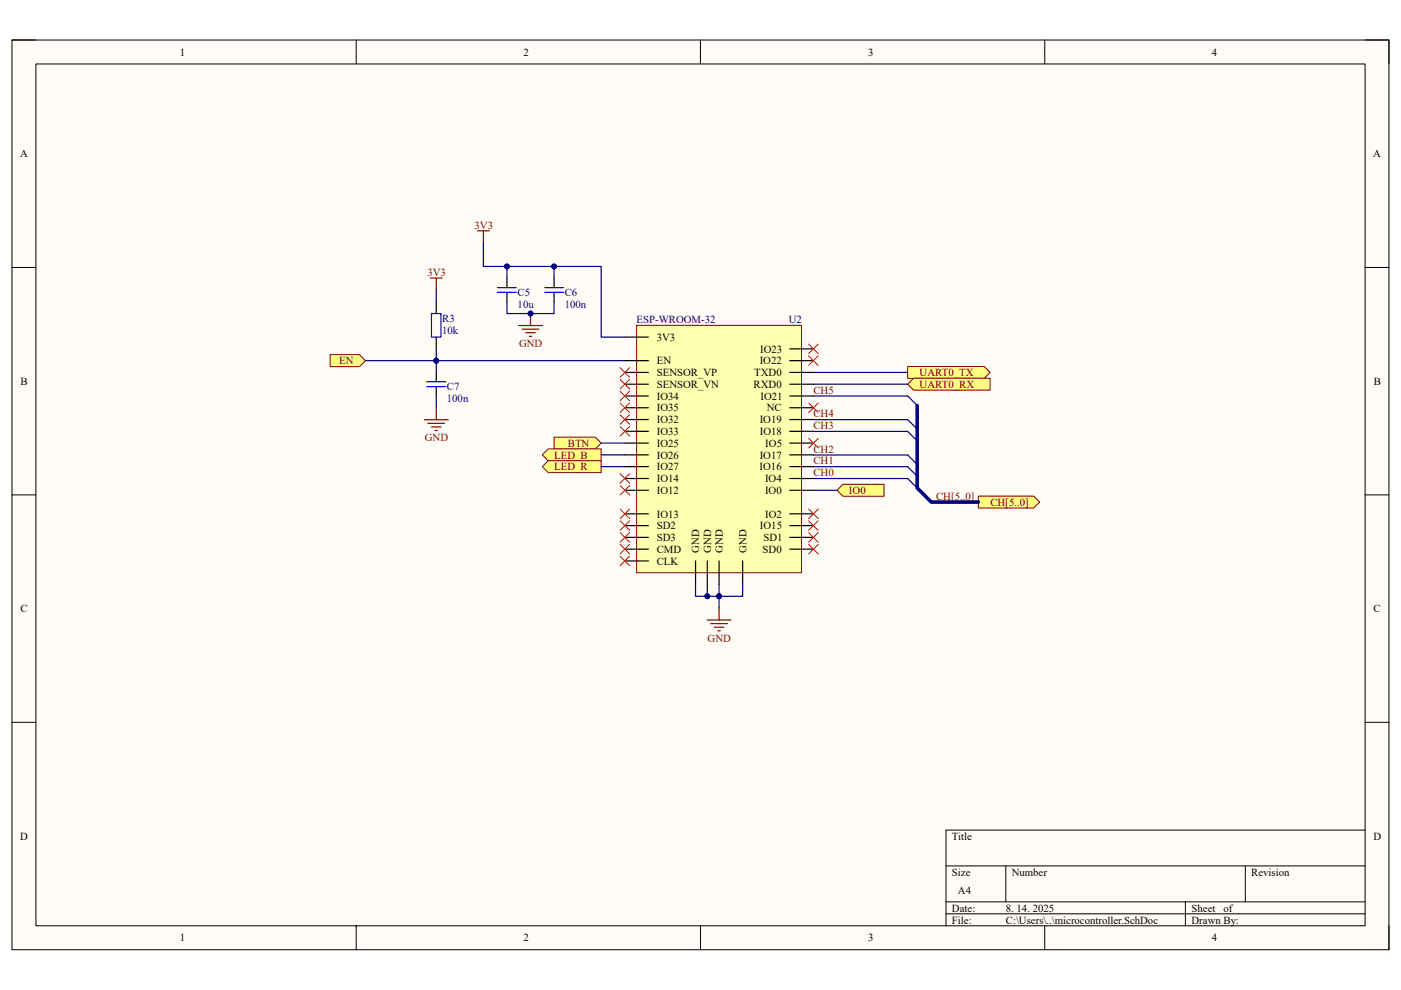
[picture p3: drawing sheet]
<svg xmlns="http://www.w3.org/2000/svg" width="297mm" height="210mm" viewBox="0 0 297 210" stroke-linecap="round" stroke-linejoin="round" font-family="sans-serif">
<path d="M2.5 8.5h292v192.9h-292z" fill="#fffcf8"/>
<path d="M2.5 8.5h292v192.9h-292z" fill="none" stroke="#000" stroke-width=".21"/>
<path d="M7.6 13.6h281.8v182.8h-281.8z" fill="#fffcf8"/>
<g fill="none" stroke="#000" stroke-width=".21">
<path d="M2.5 8.5h5.1M7.6 13.6h281.8v182.8h-281.8zM75.5 8.5v5.1M148.5 8.5v5.1M221.5 8.5v5.1M289.4 8.5h5.1v5.1M2.5 56.7h5.1M289.4 56.7h5.1M2.5 105h5.1M289.4 105h5.1M2.5 153.2h5.1M289.4 153.2h5.1"/>
<path d="M289.4 176.1h-88.8v20.3M75.5 196.4v5M148.5 196.4v5M200.6 183.7h88.8M200.6 191.3h88.8M200.6 193.8h88.8M213.3 183.7v7.6M221.5 196.4v5M251.3 191.3v5.1M264 183.7v7.6M294.5 196.4v5"/>
</g>
<path d="M135 69h34.9v52.5h-34.9z" fill="#ffffb0"/>
<path d="M135 69h34.9v52.5h-34.9z" fill="none" stroke="#800000" stroke-width=".21"/>
<g fill="none" stroke="#000" stroke-width=".25">
<path d="M107.5 59v2M117.5 59v2M107.5 62v2M117.5 62v2M132.5 71.5h5M132.5 76.5h5M132.5 79h5M167.4 76.5h5M167.4 79h5M167.4 74h5M132.5 81.5h5M132.5 84h5"/>
<path d="M132.5 86.5h5M132.5 89h5M132.5 91.5h5M132.5 94h5M132.5 96.5h5M132.5 99h5M167.4 81.5h5M167.4 84h5M167.4 86.5h5M167.4 89h5M167.4 91.5h5M167.4 94h5"/>
<path d="M167.4 96.5h5M167.4 99h5M132.5 101.5h5M132.5 104h5M132.5 109h5M132.5 111.5h5M132.5 114h5M132.5 116.5h5M132.5 119h5M147.5 119v5M150 119v5M152.5 119v5"/>
<path d="M157.5 119v5M167.4 101.5h5M167.4 104h5M167.4 109h5M167.4 111.5h5M167.4 114h5M167.4 116.5h5"/>
</g>
<path d="M101.2 49h2.6M102.5 49v2.5M109.9 69h5.1M110.7 69.8h3.6M111.5 70.6h2M112.2 71.3h.5M112.5 66.5v2.5" fill="none" stroke="#800000" stroke-width=".25"/>
<path d="M105.5 62h4M105.5 61h4M115.5 62h4M115.5 61h4" fill="none" stroke="#00f" stroke-width=".25"/>
<circle cx="112.5" cy="66.5" r=".51" fill="#000080"/>
<circle cx="112.5" cy="66.5" r=".51" fill="none" stroke="#000080" stroke-width=".21"/>
<path d="M192.4 84l2.1 2M192.4 89l2.1 2M192.4 91.5l2.1 2M192.4 96.5l2.1 2M192.4 99l2.1 2M192.4 101.5l2.1 2" fill="none" stroke="#000080" stroke-width=".25"/>
<path d="M207.4 105.2h11.8l1.2 1.3-1.2 1.3h-11.8z" fill-rule="evenodd" fill="#ffff80"/>
<path d="M207.4 105.2h11.8l1.2 1.3-1.2 1.3h-11.8z" fill="none" stroke="#800000" stroke-width=".21"/>
<path d="M149.9 131.5h5.1M150.7 132.3h3.5M151.4 133h2.1M152.2 133.8h.5M152.5 129v2.5" fill="none" stroke="#800000" stroke-width=".25"/>
<g fill="none" stroke="#f00" stroke-width=".21">
<path d="M131.5 78l2 2M133.5 78l-2 2M131.5 80.5l2 2M131.5 83l2 2M131.5 85.5l2 2M131.5 90.5l2 2M131.5 88l2 2M133.5 80.5l-2 2M133.5 83l-2 2M133.5 85.5l-2 2M133.5 90.5l-2 2M133.5 88l-2 2"/>
<path d="M171.4 85.5l2.1 2M171.4 93l2.1 2M173.5 85.5l-2.1 2M173.5 93l-2.1 2M131.5 108l2 2M131.5 110.5l2 2M131.5 113l2 2M131.5 115.5l2 2M131.5 118l2 2M131.5 100.5l2 2M133.5 108l-2 2M133.5 110.5l-2 2"/>
<path d="M133.5 113l-2 2M133.5 115.5l-2 2M133.5 118l-2 2M133.5 100.5l-2 2M171.4 108l2.1 2M171.4 110.5l2.1 2M171.4 113l2.1 2M171.4 115.5l2.1 2M173.5 108l-2.1 2M173.5 110.5l-2.1 2M173.5 113l-2.1 2M173.5 115.5l-2.1 2"/>
</g>
<path d="M192.4 77.7h16.3l1.2 1.3-1.2 1.3h-16.3z" fill-rule="evenodd" fill="#ffff80"/>
<path d="M192.4 77.7h16.3l1.2 1.3-1.2 1.3h-16.3z" fill="none" stroke="#800000" stroke-width=".21"/>
<path d="M192.4 81.5l1.3-1.3h16.2v2.6h-16.2z" fill-rule="evenodd" fill="#ffff80"/>
<path d="M192.4 81.5l1.3-1.3h16.2v2.6h-16.2z" fill="none" stroke="#800000" stroke-width=".21"/>
<path d="M177.5 104l1.2-1.3h8.7v2.6h-8.7z" fill-rule="evenodd" fill="#ffff80"/>
<path d="M177.5 104l1.2-1.3h8.7v2.6h-8.7z" fill="none" stroke="#800000" stroke-width=".21"/>
<path d="M70 75.2h6.2l1.3 1.3-1.3 1.3h-6.2z" fill-rule="evenodd" fill="#ffff80"/>
<path d="M70 75.2h6.2l1.3 1.3-1.3 1.3h-6.2z" fill="none" stroke="#800000" stroke-width=".21"/>
<path d="M117.5 92.7h8.7l1.3 1.3-1.3 1.2h-8.7z" fill-rule="evenodd" fill="#ffff80"/>
<path d="M117.5 92.7h8.7l1.3 1.3-1.3 1.2h-8.7z" fill="none" stroke="#800000" stroke-width=".21"/>
<path d="M115 96.5l1.2-1.3h11.3v2.5h-11.3z" fill-rule="evenodd" fill="#ffff80"/>
<path d="M115 96.5l1.2-1.3h11.3v2.5h-11.3z" fill="none" stroke="#800000" stroke-width=".21"/>
<path d="M115 99l1.2-1.3h11.3v2.5h-11.3z" fill-rule="evenodd" fill="#ffff80"/>
<path d="M115 99l1.2-1.3h11.3v2.5h-11.3z" fill="none" stroke="#800000" stroke-width=".21"/>
<path d="M171.4 73l2.1 2M171.4 75.5l2.1 2M173.5 73l-2.1 2M173.5 75.5l-2.1 2M131.5 103l2 2M133.5 103l-2 2" fill="none" stroke="#f00" stroke-width=".21"/>
<path d="M92.5 64v2.5M92.5 71.5v2.5M92.5 79v2M92.5 82v2" fill="none" stroke="#000" stroke-width=".25"/>
<path d="M91.5 66.5h2v5h-2zM90.5 82h4M90.5 81h4" fill="none" stroke="#00f" stroke-width=".25"/>
<path d="M91.2 59h2.6M92.5 59v2.5M90 89h5M90.7 89.8h3.6M91.5 90.6h2M92.2 91.3h.5M92.5 86.5v2.5" fill="none" stroke="#800000" stroke-width=".25"/>
<path d="M107.5 64v2.5h10v-2.5" fill="none" stroke="#000080" stroke-width=".25"/>
<circle cx="112.5" cy="66.5" r=".51" fill="#000080"/>
<circle cx="112.5" cy="66.5" r=".51" fill="none" stroke="#000080" stroke-width=".21"/>
<path d="M172.5 89h19.9M172.5 96.5h19.9M172.5 91.5h19.9M172.5 84h19.9M172.5 99h19.9M172.5 101.5h19.9M152.5 124v5" fill="none" stroke="#000080" stroke-width=".25"/>
<circle cx="152.5" cy="126.5" r=".51" fill="#000080"/>
<circle cx="152.5" cy="126.5" r=".51" fill="none" stroke="#000080" stroke-width=".21"/>
<path d="M157.5 124v2.5h-5" fill="none" stroke="#000080" stroke-width=".25"/>
<circle cx="152.5" cy="126.5" r=".51" fill="#000080"/>
<circle cx="152.5" cy="126.5" r=".51" fill="none" stroke="#000080" stroke-width=".21"/>
<path d="M150 126.5h2.5" fill="none" stroke="#000080" stroke-width=".25"/>
<circle cx="150" cy="126.5" r=".51" fill="#000080"/>
<circle cx="150" cy="126.5" r=".51" fill="none" stroke="#000080" stroke-width=".21"/>
<circle cx="152.5" cy="126.5" r=".51" fill="#000080"/>
<circle cx="152.5" cy="126.5" r=".51" fill="none" stroke="#000080" stroke-width=".21"/>
<path d="M172.5 79h19.9M172.5 81.5h19.9M147.5 124v2.5h2.5v-2.5" fill="none" stroke="#000080" stroke-width=".25"/>
<circle cx="150" cy="126.5" r=".51" fill="#000080"/>
<circle cx="150" cy="126.5" r=".51" fill="none" stroke="#000080" stroke-width=".21"/>
<path d="M77.5 76.5h55" fill="none" stroke="#000080" stroke-width=".25"/>
<circle cx="92.5" cy="76.5" r=".51" fill="#000080"/>
<circle cx="92.5" cy="76.5" r=".51" fill="none" stroke="#000080" stroke-width=".21"/>
<path d="M107.5 56.5v2.5M127.5 99h5M127.5 94h5M127.5 96.5h5M172.5 104h5" fill="none" stroke="#000080" stroke-width=".25"/>
<circle cx="107.5" cy="56.5" r=".51" fill="#000080"/>
<circle cx="107.5" cy="56.5" r=".51" fill="none" stroke="#000080" stroke-width=".21"/>
<path d="M102.5 51.5v5h25v15h5" fill="none" stroke="#000080" stroke-width=".25"/>
<circle cx="107.5" cy="56.5" r=".51" fill="#000080"/>
<circle cx="107.5" cy="56.5" r=".51" fill="none" stroke="#000080" stroke-width=".21"/>
<circle cx="117.5" cy="56.5" r=".51" fill="#000080"/>
<circle cx="117.5" cy="56.5" r=".51" fill="none" stroke="#000080" stroke-width=".21"/>
<path d="M117.5 56.5v2.5" fill="none" stroke="#000080" stroke-width=".25"/>
<circle cx="117.5" cy="56.5" r=".51" fill="#000080"/>
<circle cx="117.5" cy="56.5" r=".51" fill="none" stroke="#000080" stroke-width=".21"/>
<path d="M92.5 76.5v2.5M92.5 84v2.5" fill="none" stroke="#000080" stroke-width=".25"/>
<circle cx="92.5" cy="76.5" r=".51" fill="#000080"/>
<circle cx="92.5" cy="76.5" r=".51" fill="none" stroke="#000080" stroke-width=".21"/>
<path d="M92.5 74v2.5" fill="none" stroke="#000080" stroke-width=".25"/>
<circle cx="92.5" cy="76.5" r=".51" fill="#000080"/>
<circle cx="92.5" cy="76.5" r=".51" fill="none" stroke="#000080" stroke-width=".21"/>
<path d="M92.5 61.5v2.5" fill="none" stroke="#000080" stroke-width=".25"/>
<path d="M194.5 86v17.5l2.9 3h10" fill="none" stroke="#000080" stroke-width=".76"/>
<g font-size="2.3">
<text x="38.2" y="11.8">1</text>
<text x="111" y="11.8">2</text>
<text x="184.1" y="11.8">3</text>
<text x="256.9" y="11.8">4</text>
<text x="4.3" y="33.4">A</text>
<text x="291.1" y="33.4">A</text>
<text x="139.3" y="72.3">3V3</text>
<text x="139.3" y="77.3">EN</text>
<text x="161.1" y="77.3">IO22</text>
<text x="161.2" y="74.8">IO23</text>
<text x="4.4" y="81.6">B</text>
<text x="139.3" y="79.8">SENSOR_VP</text>
<text x="139.3" y="82.3">SENSOR_VN</text>
<text x="159.8" y="82.3">RXD0</text>
<text x="159.9" y="79.8">TXD0</text>
<text x="291.2" y="81.6">B</text>
<text x="139.3" y="84.8">IO34</text>
<text x="139.3" y="87.3">IO35</text>
<text x="139.3" y="89.8">IO32</text>
<text x="161.1" y="89.8">IO19</text>
<text x="161.2" y="84.8">IO21</text>
<text x="162.6" y="87.3">NC</text>
<text x="139.3" y="92.3">IO33</text>
<text x="139.3" y="94.8">IO25</text>
<text x="161.1" y="92.3">IO18</text>
<text x="162.3" y="94.8">IO5</text>
<text x="139.3" y="97.3">IO26</text>
<text x="139.3" y="99.8">IO27</text>
<text x="161.1" y="99.8">IO16</text>
<text x="161.1" y="97.3">IO17</text>
<text x="139.3" y="102.3">IO14</text>
<text x="139.3" y="104.8">IO12</text>
<text x="162.2" y="104.8">IO0</text>
<text x="162.2" y="102.3">IO4</text>
<text x="139.3" y="109.8">IO13</text>
<text x="139.3" y="112.3">SD2</text>
<text x="161.1" y="112.3">IO15</text>
<text x="162.2" y="109.8">IO2</text>
<text x="139.3" y="114.8">SD3</text>
<text x="139.3" y="117.3">CMD</text>
<text x="139.3" y="119.8">CLK</text>
<text x="148.2" y="117.2" transform="rotate(-90 148.2 117.2)">GND</text>
<text x="150.7" y="117.2" transform="rotate(-90 150.7 117.2)">GND</text>
<text x="153.2" y="117.2" transform="rotate(-90 153.2 117.2)">GND</text>
<text x="158.2" y="117.2" transform="rotate(-90 158.2 117.2)">GND</text>
<text x="161.7" y="117.3">SD0</text>
<text x="161.9" y="114.8">SD1</text>
<text x="4.4" y="129.9">C</text>
<text x="291.2" y="129.9">C</text>
<text x="4.3" y="178.1">D</text>
<text x="201.8" y="178.1">Title</text>
<text x="291.2" y="178.1">D</text>
<text x="201.8" y="185.7">Size</text>
<text x="214.5" y="185.7">Number</text>
<text x="265.3" y="185.7">Revision</text>
<text x="203.1" y="189.5">A4</text>
<text x="201.8" y="193.3">Date:</text>
<text x="201.8" y="195.9">File:</text>
<text x="213.2" y="193.3">8. 14. 2025</text>
<text x="213.3" y="195.9">C:\Users\..\microcontroller.SchDoc</text>
<text x="252.6" y="193.3">Sheet</text>
<text x="252.6" y="195.9">Drawn By:</text>
<text x="259.4" y="193.3">of</text>
<text x="38.2" y="199.7">1</text>
<text x="111" y="199.7">2</text>
<text x="184.1" y="199.7">3</text>
<text x="256.9" y="199.7">4</text>
</g>
<g font-size="2.3" fill="#800000">
<text x="100.6" y="48.5">3V3</text>
<text x="90.6" y="58.5">3V3</text>
<text x="71.9" y="77.3">EN</text>
<text x="110" y="73.6">GND</text>
<text x="172.5" y="83.5">CH5</text>
<text x="195" y="79.8">UART0_TX</text>
<text x="195" y="82.3">UART0_RX</text>
<text x="172.5" y="88.5">CH4</text>
<text x="90.1" y="93.6">GND</text>
<text x="120.4" y="94.8">BTN</text>
<text x="172.5" y="91">CH3</text>
<text x="117.5" y="97.3">LED_B</text>
<text x="117.5" y="99.8">LED_R</text>
<text x="172.5" y="101">CH0</text>
<text x="172.5" y="98.5">CH1</text>
<text x="172.5" y="96">CH2</text>
<text x="180" y="104.8">IO0</text>
<text x="198.5" y="106">CH[5..0]</text>
<text x="210" y="107.3">CH[5..0]</text>
<text x="150" y="136.1">GND</text>
</g>
<g font-size="2.3" fill="#000080">
<text x="109.7" y="62.8">C5</text>
<text x="109.7" y="65.3">10u</text>
<text x="119.7" y="62.8">C6</text>
<text x="119.7" y="65.3">100n</text>
<text x="93.7" y="68.3">R3</text>
<text x="93.7" y="70.8">10k</text>
<text x="135" y="68.5">ESP-WROOM-32</text>
<text x="167.3" y="68.5">U2</text>
<text x="94.7" y="82.8">C7</text>
<text x="94.7" y="85.3">100n</text>
</g>
</svg>
